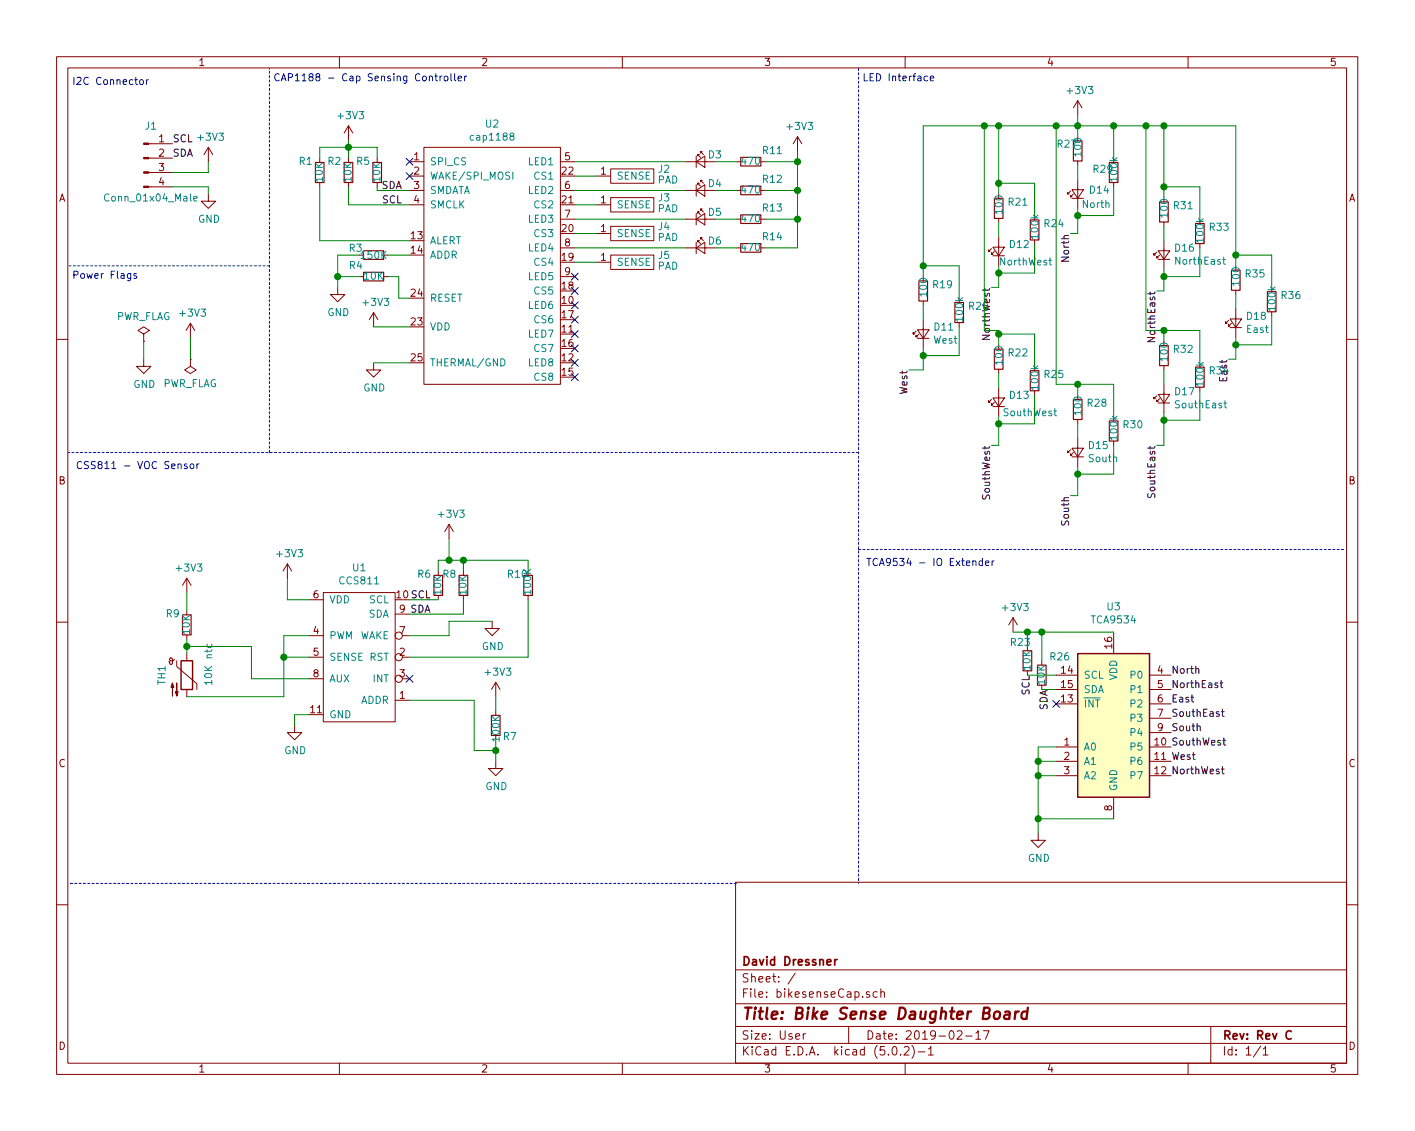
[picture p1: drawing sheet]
EESchema Schematic File Version 4
LIBS:bikesenseCap-cache
EELAYER 26 0
EELAYER END
$Descr User 9843 7874
encoding utf-8
Sheet 1 1
Title "Bike Sense Daughter Board"
Date "2019-02-17"
Rev "Rev C"
Comp "David Dressner"
Comment1 ""
Comment2 ""
Comment3 ""
Comment4 ""
$EndDescr
$Comp
L bikesenseCap-rescue:Conn_01x04_Male-Connector J1
U 1 1
P 1000 1100
F 0 "J1" H 1050 1325 50  0000 C CNN
F 1 "Conn_01x04_Male" H 1050 825 50  0000 C CNN
F 2 "SeeedOPL-Connector-2016:HW4-2.0" H 1000 1100 50  0001 C CNN
F 3 "https://www.arrow.com/en/products/110990037/seeed-technology-limited" H 1000 1100 50  0001 C CNN
F 4 "110990037" H 1000 1100 50  0001 C CNN "Arrow#"
	1    1000 1100
	1    0    0    -1  
$EndComp
Text Label 1200 1000 0    50   ~ 0
SCL
Text Label 1200 1100 0    50   ~ 0
SDA
Wire Wire Line
	1200 1200 1450 1200
Wire Wire Line
	1450 1200 1450 1125
Wire Wire Line
	1200 1300 1450 1300
Wire Wire Line
	1450 1300 1450 1350
$Comp
L bikesenseCap-rescue:GND-power #PWR0101
U 1 1
P 1450 1350
F 0 "#PWR0101" H 1450 1100 50  0001 C CNN
F 1 "GND" H 1455 1177 50  0000 C CNN
F 2 "" H 1450 1350 50  0001 C CNN
F 3 "" H 1450 1350 50  0001 C CNN
	1    1450 1350
	1    0    0    -1  
$EndComp
$Comp
L bikesenseCap-rescue:+3V3-power #PWR0102
U 1 1
P 1450 1125
F 0 "#PWR0102" H 1450 975 50  0001 C CNN
F 1 "+3V3" H 1465 1298 50  0000 C CNN
F 2 "" H 1450 1125 50  0001 C CNN
F 3 "" H 1450 1125 50  0001 C CNN
	1    1450 1125
	1    0    0    -1  
$EndComp
$Comp
L bikesenseCap-rescue:cap1188-cap1188 U2
U 1 1
P 3050 1275
F 0 "U2" H 3425 1690 50  0000 C CNN
F 1 "cap1188" H 3425 1599 50  0000 C CNN
F 2 "Housings_DFN_QFN:QFN-24_4x4mm_Pitch0.5mm_NoMask" H 3050 1275 50  0001 C CNN
F 3 "" H 3050 1275 50  0001 C CNN
	1    3050 1275
	1    0    0    -1  
$EndComp
NoConn ~ 2850 1125
NoConn ~ 2850 1225
$Comp
L bikesenseCap-rescue:+3V3-power #PWR0103
U 1 1
P 2600 2275
F 0 "#PWR0103" H 2600 2125 50  0001 C CNN
F 1 "+3V3" H 2615 2448 50  0000 C CNN
F 2 "" H 2600 2275 50  0001 C CNN
F 3 "" H 2600 2275 50  0001 C CNN
	1    2600 2275
	1    0    0    -1  
$EndComp
Wire Wire Line
	2600 2275 2850 2275
$Comp
L bikesenseCap-rescue:GND-power #PWR0104
U 1 1
P 2600 2525
F 0 "#PWR0104" H 2600 2275 50  0001 C CNN
F 1 "GND" H 2605 2352 50  0000 C CNN
F 2 "" H 2600 2525 50  0001 C CNN
F 3 "" H 2600 2525 50  0001 C CNN
	1    2600 2525
	1    0    0    -1  
$EndComp
Wire Wire Line
	2600 2525 2850 2525
$Comp
L bikesenseCap-rescue:+3V3-power #PWR0105
U 1 1
P 2425 975
F 0 "#PWR0105" H 2425 825 50  0001 C CNN
F 1 "+3V3" H 2440 1148 50  0000 C CNN
F 2 "" H 2425 975 50  0001 C CNN
F 3 "" H 2425 975 50  0001 C CNN
	1    2425 975 
	1    0    0    -1  
$EndComp
$Comp
L bikesenseCap-rescue:R_Small-Device R2
U 1 1
P 2425 1200
F 0 "R2" H 2575 1125 50  0000 R CNN
F 1 "10K" V 2425 1275 50  0000 R CNN
F 2 "Resistors_SMD:R_0603_HandSoldering" H 2425 1200 50  0001 C CNN
F 3 "~" H 2425 1200 50  0001 C CNN
	1    2425 1200
	-1   0    0    1   
$EndComp
$Comp
L bikesenseCap-rescue:R_Small-Device R5
U 1 1
P 2625 1200
F 0 "R5" H 2775 1125 50  0000 R CNN
F 1 "10K" V 2625 1275 50  0000 R CNN
F 2 "Resistors_SMD:R_0603_HandSoldering" H 2625 1200 50  0001 C CNN
F 3 "~" H 2625 1200 50  0001 C CNN
	1    2625 1200
	-1   0    0    1   
$EndComp
$Comp
L bikesenseCap-rescue:R_Small-Device R1
U 1 1
P 2225 1200
F 0 "R1" H 2375 1125 50  0000 R CNN
F 1 "10K" V 2225 1275 50  0000 R CNN
F 2 "Resistors_SMD:R_0603_HandSoldering" H 2225 1200 50  0001 C CNN
F 3 "~" H 2225 1200 50  0001 C CNN
	1    2225 1200
	-1   0    0    1   
$EndComp
Wire Wire Line
	2425 975  2425 1025
Wire Wire Line
	2225 1100 2225 1025
Wire Wire Line
	2225 1025 2425 1025
Connection ~ 2425 1025
Wire Wire Line
	2425 1025 2425 1100
Wire Wire Line
	2425 1025 2625 1025
Wire Wire Line
	2625 1025 2625 1100
Wire Wire Line
	2625 1300 2625 1325
Wire Wire Line
	2625 1325 2850 1325
Wire Wire Line
	2425 1300 2425 1425
Wire Wire Line
	2425 1425 2850 1425
Wire Wire Line
	2225 1300 2225 1675
Wire Wire Line
	2225 1675 2850 1675
$Comp
L bikesenseCap-rescue:R_Small-Device R3
U 1 1
P 2600 1775
F 0 "R3" V 2550 1650 50  0000 C CNN
F 1 "150K" V 2600 1775 50  0000 C CNN
F 2 "Resistors_SMD:R_0603_HandSoldering" H 2600 1775 50  0001 C CNN
F 3 "~" H 2600 1775 50  0001 C CNN
	1    2600 1775
	0    1    1    0   
$EndComp
Wire Wire Line
	2850 1775 2700 1775
Wire Wire Line
	2500 1775 2350 1775
$Comp
L bikesenseCap-rescue:GND-power #PWR0106
U 1 1
P 2350 2000
F 0 "#PWR0106" H 2350 1750 50  0001 C CNN
F 1 "GND" H 2355 1827 50  0000 C CNN
F 2 "" H 2350 2000 50  0001 C CNN
F 3 "" H 2350 2000 50  0001 C CNN
	1    2350 2000
	1    0    0    -1  
$EndComp
Wire Wire Line
	2350 1775 2350 1925
$Comp
L bikesenseCap-rescue:R_Small-Device R4
U 1 1
P 2600 1925
F 0 "R4" V 2675 2100 50  0000 R CNN
F 1 "10K" V 2600 2000 50  0000 R CNN
F 2 "Resistors_SMD:R_0603_HandSoldering" H 2600 1925 50  0001 C CNN
F 3 "~" H 2600 1925 50  0001 C CNN
	1    2600 1925
	0    -1   -1   0   
$EndComp
Wire Wire Line
	2500 1925 2350 1925
Connection ~ 2350 1925
Wire Wire Line
	2350 1925 2350 2000
Wire Wire Line
	2700 1925 2775 1925
Wire Wire Line
	2775 1925 2775 2075
Wire Wire Line
	2775 2075 2850 2075
Text Label 2800 1325 2    50   ~ 0
SDA
Text Label 2800 1425 2    50   ~ 0
SCL
$Comp
L bikesenseCap-rescue:PAD-cap1188 J2
U 1 1
P 4150 1625
F 0 "J2" H 4575 2075 50  0000 L CNN
F 1 "PAD" H 4575 2000 50  0000 L CNN
F 2 "capSensingStuff:SensePad" H 4150 1625 50  0001 C CNN
F 3 "" H 4150 1625 50  0001 C CNN
	1    4150 1625
	1    0    0    -1  
$EndComp
$Comp
L bikesenseCap-rescue:PAD-cap1188 J3
U 1 1
P 4150 1825
F 0 "J3" H 4575 2275 50  0000 L CNN
F 1 "PAD" H 4575 2200 50  0000 L CNN
F 2 "capSensingStuff:SensePad" H 4150 1825 50  0001 C CNN
F 3 "" H 4150 1825 50  0001 C CNN
	1    4150 1825
	1    0    0    -1  
$EndComp
$Comp
L bikesenseCap-rescue:PAD-cap1188 J4
U 1 1
P 4150 2025
F 0 "J4" H 4575 2475 50  0000 L CNN
F 1 "PAD" H 4575 2400 50  0000 L CNN
F 2 "capSensingStuff:SensePad" H 4150 2025 50  0001 C CNN
F 3 "" H 4150 2025 50  0001 C CNN
	1    4150 2025
	1    0    0    -1  
$EndComp
$Comp
L bikesenseCap-rescue:PAD-cap1188 J5
U 1 1
P 4150 2225
F 0 "J5" H 4575 2675 50  0000 L CNN
F 1 "PAD" H 4575 2600 50  0000 L CNN
F 2 "capSensingStuff:SensePad" H 4150 2225 50  0001 C CNN
F 3 "" H 4150 2225 50  0001 C CNN
	1    4150 2225
	1    0    0    -1  
$EndComp
Wire Wire Line
	4000 1825 4150 1825
Wire Wire Line
	4000 1625 4150 1625
Wire Wire Line
	4000 1225 4150 1225
Wire Wire Line
	4000 1425 4150 1425
$Comp
L bikesenseCap-rescue:LED_Small-Device D6
U 1 1
P 4875 1725
F 0 "D6" H 4975 1775 50  0000 C CNN
F 1 "LED_Small" H 4875 1611 50  0001 C CNN
F 2 "LEDs:LED_0603_HandSoldering" V 4875 1725 50  0001 C CNN
F 3 "~" V 4875 1725 50  0001 C CNN
	1    4875 1725
	1    0    0    -1  
$EndComp
$Comp
L bikesenseCap-rescue:LED_Small-Device D5
U 1 1
P 4875 1525
F 0 "D5" H 4975 1575 50  0000 C CNN
F 1 "LED_Small" H 4875 1411 50  0001 C CNN
F 2 "LEDs:LED_0603_HandSoldering" V 4875 1525 50  0001 C CNN
F 3 "~" V 4875 1525 50  0001 C CNN
	1    4875 1525
	1    0    0    -1  
$EndComp
$Comp
L bikesenseCap-rescue:LED_Small-Device D4
U 1 1
P 4875 1325
F 0 "D4" H 4975 1375 50  0000 C CNN
F 1 "LED_Small" H 4875 1211 50  0001 C CNN
F 2 "LEDs:LED_0603_HandSoldering" V 4875 1325 50  0001 C CNN
F 3 "~" V 4875 1325 50  0001 C CNN
	1    4875 1325
	1    0    0    -1  
$EndComp
$Comp
L bikesenseCap-rescue:LED_Small-Device D3
U 1 1
P 4875 1125
F 0 "D3" H 4975 1175 50  0000 C CNN
F 1 "LED_Small" H 4875 1011 50  0001 C CNN
F 2 "LEDs:LED_0603_HandSoldering" V 4875 1125 50  0001 C CNN
F 3 "~" V 4875 1125 50  0001 C CNN
	1    4875 1125
	1    0    0    -1  
$EndComp
Wire Wire Line
	4775 1125 4000 1125
Wire Wire Line
	4775 1325 4000 1325
Wire Wire Line
	4775 1525 4000 1525
Wire Wire Line
	4000 1725 4775 1725
$Comp
L bikesenseCap-rescue:R_Small-Device R11
U 1 1
P 5225 1125
F 0 "R11" V 5300 1050 50  0000 R CNN
F 1 "470" V 5225 1200 50  0000 R CNN
F 2 "Resistors_SMD:R_0603_HandSoldering" H 5225 1125 50  0001 C CNN
F 3 "~" H 5225 1125 50  0001 C CNN
	1    5225 1125
	0    -1   -1   0   
$EndComp
$Comp
L bikesenseCap-rescue:R_Small-Device R12
U 1 1
P 5225 1325
F 0 "R12" V 5300 1250 50  0000 R CNN
F 1 "470" V 5225 1400 50  0000 R CNN
F 2 "Resistors_SMD:R_0603_HandSoldering" H 5225 1325 50  0001 C CNN
F 3 "~" H 5225 1325 50  0001 C CNN
	1    5225 1325
	0    -1   -1   0   
$EndComp
$Comp
L bikesenseCap-rescue:R_Small-Device R13
U 1 1
P 5225 1525
F 0 "R13" V 5300 1450 50  0000 R CNN
F 1 "470" V 5225 1600 50  0000 R CNN
F 2 "Resistors_SMD:R_0603_HandSoldering" H 5225 1525 50  0001 C CNN
F 3 "~" H 5225 1525 50  0001 C CNN
	1    5225 1525
	0    -1   -1   0   
$EndComp
$Comp
L bikesenseCap-rescue:R_Small-Device R14
U 1 1
P 5225 1725
F 0 "R14" V 5300 1650 50  0000 R CNN
F 1 "470" V 5225 1800 50  0000 R CNN
F 2 "Resistors_SMD:R_0603_HandSoldering" H 5225 1725 50  0001 C CNN
F 3 "~" H 5225 1725 50  0001 C CNN
	1    5225 1725
	0    -1   -1   0   
$EndComp
Wire Wire Line
	5125 1125 4975 1125
Wire Wire Line
	4975 1325 5125 1325
Wire Wire Line
	5125 1525 4975 1525
Wire Wire Line
	4975 1725 5125 1725
$Comp
L bikesenseCap-rescue:+3V3-power #PWR0107
U 1 1
P 5550 1050
F 0 "#PWR0107" H 5550 900 50  0001 C CNN
F 1 "+3V3" H 5565 1223 50  0000 C CNN
F 2 "" H 5550 1050 50  0001 C CNN
F 3 "" H 5550 1050 50  0001 C CNN
	1    5550 1050
	1    0    0    -1  
$EndComp
Wire Wire Line
	5550 1050 5550 1125
Wire Wire Line
	5550 1125 5325 1125
Wire Wire Line
	5325 1325 5550 1325
Wire Wire Line
	5550 1325 5550 1125
Connection ~ 5550 1125
Wire Wire Line
	5325 1525 5550 1525
Wire Wire Line
	5550 1525 5550 1325
Connection ~ 5550 1325
Wire Wire Line
	5325 1725 5550 1725
Wire Wire Line
	5550 1725 5550 1525
Connection ~ 5550 1525
$Comp
L bikesenseCap-rescue:CCS811-ccs811 U1
U 1 1
P 2250 4075
F 0 "U1" H 2500 4200 50  0000 C CNN
F 1 "CCS811" H 2500 4109 50  0000 C CNN
F 2 "digikey-footprints:VOC_Sensor_LGA-10-1EP-2.7x4mm_CCS811B" H 2250 4075 50  0001 C CNN
F 3 "" H 2250 4075 50  0001 C CNN
	1    2250 4075
	1    0    0    -1  
$EndComp
Wire Wire Line
	2150 4175 2000 4175
Wire Wire Line
	2000 4175 2000 4025
$Comp
L bikesenseCap-rescue:+3V3-power #PWR0108
U 1 1
P 2000 4025
F 0 "#PWR0108" H 2000 3875 50  0001 C CNN
F 1 "+3V3" H 2015 4198 50  0000 C CNN
F 2 "" H 2000 4025 50  0001 C CNN
F 3 "" H 2000 4025 50  0001 C CNN
	1    2000 4025
	1    0    0    -1  
$EndComp
$Comp
L bikesenseCap-rescue:Thermistor_NTC-Device TH1
U 1 1
P 1300 4700
F 0 "TH1" V 1125 4700 50  0000 C CNN
F 1 "10K ntc" V 1450 4775 50  0000 C CNN
F 2 "Resistors_SMD:R_0603_HandSoldering" H 1300 4750 50  0001 C CNN
F 3 "~" H 1300 4750 50  0001 C CNN
	1    1300 4700
	1    0    0    -1  
$EndComp
$Comp
L bikesenseCap-rescue:+3V3-power #PWR0109
U 1 1
P 1300 4125
F 0 "#PWR0109" H 1300 3975 50  0001 C CNN
F 1 "+3V3" H 1315 4298 50  0000 C CNN
F 2 "" H 1300 4125 50  0001 C CNN
F 3 "" H 1300 4125 50  0001 C CNN
	1    1300 4125
	1    0    0    -1  
$EndComp
$Comp
L bikesenseCap-rescue:GND-power #PWR0110
U 1 1
P 2050 5050
F 0 "#PWR0110" H 2050 4800 50  0001 C CNN
F 1 "GND" H 2055 4877 50  0000 C CNN
F 2 "" H 2050 5050 50  0001 C CNN
F 3 "" H 2050 5050 50  0001 C CNN
	1    2050 5050
	1    0    0    -1  
$EndComp
Wire Wire Line
	2150 4975 2050 4975
Wire Wire Line
	2050 4975 2050 5050
$Comp
L bikesenseCap-rescue:R_Small-Device R6
U 1 1
P 3050 4075
F 0 "R6" H 3200 4000 50  0000 R CNN
F 1 "10K" V 3050 4150 50  0000 R CNN
F 2 "Resistors_SMD:R_0603_HandSoldering" H 3050 4075 50  0001 C CNN
F 3 "~" H 3050 4075 50  0001 C CNN
	1    3050 4075
	-1   0    0    1   
$EndComp
$Comp
L bikesenseCap-rescue:R_Small-Device R8
U 1 1
P 3225 4075
F 0 "R8" H 3375 4000 50  0000 R CNN
F 1 "10K" V 3225 4150 50  0000 R CNN
F 2 "Resistors_SMD:R_0603_HandSoldering" H 3225 4075 50  0001 C CNN
F 3 "~" H 3225 4075 50  0001 C CNN
	1    3225 4075
	-1   0    0    1   
$EndComp
Wire Wire Line
	2850 4175 3050 4175
Wire Wire Line
	2850 4275 3225 4275
Wire Wire Line
	3225 4275 3225 4175
Wire Wire Line
	3050 3975 3050 3900
Wire Wire Line
	3225 3975 3225 3900
Wire Wire Line
	3050 3900 3125 3900
Wire Wire Line
	3125 3900 3125 3750
Connection ~ 3125 3900
Wire Wire Line
	3125 3900 3225 3900
$Comp
L bikesenseCap-rescue:+3V3-power #PWR0111
U 1 1
P 3125 3750
F 0 "#PWR0111" H 3125 3600 50  0001 C CNN
F 1 "+3V3" H 3140 3923 50  0000 C CNN
F 2 "" H 3125 3750 50  0001 C CNN
F 3 "" H 3125 3750 50  0001 C CNN
	1    3125 3750
	1    0    0    -1  
$EndComp
$Comp
L bikesenseCap-rescue:R_Small-Device R7
U 1 1
P 3450 5050
F 0 "R7" H 3600 4975 50  0000 R CNN
F 1 "100K" V 3450 5125 50  0000 R CNN
F 2 "Resistors_SMD:R_0603_HandSoldering" H 3450 5050 50  0001 C CNN
F 3 "~" H 3450 5050 50  0001 C CNN
	1    3450 5050
	1    0    0    -1  
$EndComp
$Comp
L bikesenseCap-rescue:GND-power #PWR0112
U 1 1
P 3450 5300
F 0 "#PWR0112" H 3450 5050 50  0001 C CNN
F 1 "GND" H 3455 5127 50  0000 C CNN
F 2 "" H 3450 5300 50  0001 C CNN
F 3 "" H 3450 5300 50  0001 C CNN
	1    3450 5300
	1    0    0    -1  
$EndComp
NoConn ~ 2850 4725
Text Label 3000 4275 2    50   ~ 0
SDA
Text Label 3000 4175 2    50   ~ 0
SCL
$Comp
L bikesenseCap-rescue:TCA9534-Interface_Expansion U3
U 1 1
P 7750 5000
F 0 "U3" H 7750 5778 50  0000 C CNN
F 1 "TCA9534" H 7750 5687 50  0000 C CNN
F 2 "digikey-footprints:SOIC-16_W7.5mm" H 8700 4450 50  0001 C CNN
F 3 "http://www.ti.com/lit/ds/symlink/tca9534.pdf" H 7850 4900 50  0001 C CNN
	1    7750 5000
	1    0    0    -1  
$EndComp
Wire Wire Line
	7350 5200 7225 5200
Wire Wire Line
	7225 5200 7225 5300
Wire Wire Line
	7750 5700 7225 5700
Connection ~ 7225 5700
Wire Wire Line
	7225 5700 7225 5800
Wire Wire Line
	7350 5400 7225 5400
Connection ~ 7225 5400
Wire Wire Line
	7225 5400 7225 5700
Wire Wire Line
	7350 5300 7225 5300
Connection ~ 7225 5300
Wire Wire Line
	7225 5300 7225 5400
$Comp
L bikesenseCap-rescue:GND-power #PWR0114
U 1 1
P 7225 5800
F 0 "#PWR0114" H 7225 5550 50  0001 C CNN
F 1 "GND" H 7230 5627 50  0000 C CNN
F 2 "" H 7225 5800 50  0001 C CNN
F 3 "" H 7225 5800 50  0001 C CNN
	1    7225 5800
	1    0    0    -1  
$EndComp
NoConn ~ 7350 4900
Wire Wire Line
	7750 4400 7250 4400
$Comp
L bikesenseCap-rescue:R_Small-Device R23
U 1 1
P 7150 4600
F 0 "R23" H 7275 4475 50  0000 R CNN
F 1 "10K" V 7150 4675 50  0000 R CNN
F 2 "Resistors_SMD:R_0603_HandSoldering" H 7150 4600 50  0001 C CNN
F 3 "~" H 7150 4600 50  0001 C CNN
	1    7150 4600
	-1   0    0    1   
$EndComp
$Comp
L bikesenseCap-rescue:R_Small-Device R26
U 1 1
P 7250 4700
F 0 "R26" H 7200 4575 50  0000 R CNN
F 1 "10K" V 7250 4775 50  0000 R CNN
F 2 "Resistors_SMD:R_0603_HandSoldering" H 7250 4700 50  0001 C CNN
F 3 "~" H 7250 4700 50  0001 C CNN
	1    7250 4700
	-1   0    0    1   
$EndComp
$Comp
L bikesenseCap-rescue:+3V3-power #PWR0115
U 1 1
P 7050 4400
F 0 "#PWR0115" H 7050 4250 50  0001 C CNN
F 1 "+3V3" H 7065 4573 50  0000 C CNN
F 2 "" H 7050 4400 50  0001 C CNN
F 3 "" H 7050 4400 50  0001 C CNN
	1    7050 4400
	1    0    0    -1  
$EndComp
Wire Wire Line
	7150 4500 7150 4400
Connection ~ 7150 4400
Wire Wire Line
	7150 4400 7050 4400
Wire Wire Line
	7250 4600 7250 4400
Connection ~ 7250 4400
Wire Wire Line
	7250 4400 7150 4400
Wire Wire Line
	7150 4700 7350 4700
Wire Wire Line
	7250 4800 7350 4800
Text Label 7300 4800 3    50   ~ 0
SDA
Text Label 7175 4700 3    50   ~ 0
SCL
$Comp
L bikesenseCap-rescue:LED_Small-Device D18
U 1 1
P 8600 2250
F 0 "D18" V 8646 2182 50  0000 R CNN
F 1 "East" V 8555 2182 50  0000 R CNN
F 2 "revLed:LED_1206_3216Metric_ReverseMount_Hole1.8x2.4mm" V 8600 2250 50  0001 C CNN
F 3 "~" V 8600 2250 50  0001 C CNN
	1    8600 2250
	0    -1   -1   0   
$EndComp
$Comp
L bikesenseCap-rescue:R_Small-Device R35
U 1 1
P 8600 1950
F 0 "R35" H 8659 1996 50  0000 L CNN
F 1 "100" V 8600 1900 50  0000 L CNN
F 2 "Resistors_SMD:R_0603_HandSoldering" H 8600 1950 50  0001 C CNN
F 3 "~" H 8600 1950 50  0001 C CNN
	1    8600 1950
	1    0    0    -1  
$EndComp
Wire Wire Line
	8600 2050 8600 2150
$Comp
L bikesenseCap-rescue:R_Small-Device R36
U 1 1
P 8850 2100
F 0 "R36" H 8909 2146 50  0000 L CNN
F 1 "100k" V 8850 2025 50  0000 L CNN
F 2 "Resistors_SMD:R_0603_HandSoldering" H 8850 2100 50  0001 C CNN
F 3 "~" H 8850 2100 50  0001 C CNN
	1    8850 2100
	1    0    0    -1  
$EndComp
Wire Wire Line
	8850 2200 8850 2400
Wire Wire Line
	8850 2400 8600 2400
Wire Wire Line
	8600 2350 8600 2400
Wire Wire Line
	8850 2000 8850 1775
Wire Wire Line
	8600 1850 8600 1775
Wire Wire Line
	8600 1775 8850 1775
$Comp
L bikesenseCap-rescue:LED_Small-Device D14
U 1 1
P 7500 1350
F 0 "D14" V 7525 1275 50  0000 R CNN
F 1 "North" V 7425 1325 50  0000 R CNN
F 2 "revLed:LED_1206_3216Metric_ReverseMount_Hole1.8x2.4mm" V 7500 1350 50  0001 C CNN
F 3 "~" V 7500 1350 50  0001 C CNN
	1    7500 1350
	0    -1   -1   0   
$EndComp
$Comp
L bikesenseCap-rescue:R_Small-Device R27
U 1 1
P 7500 1050
F 0 "R27" H 7350 1100 50  0000 L CNN
F 1 "100" V 7500 1000 50  0000 L CNN
F 2 "Resistors_SMD:R_0603_HandSoldering" H 7500 1050 50  0001 C CNN
F 3 "~" H 7500 1050 50  0001 C CNN
	1    7500 1050
	1    0    0    -1  
$EndComp
Wire Wire Line
	7500 1150 7500 1250
$Comp
L bikesenseCap-rescue:R_Small-Device R29
U 1 1
P 7750 1200
F 0 "R29" H 7600 1225 50  0000 L CNN
F 1 "100k" V 7750 1125 50  0000 L CNN
F 2 "Resistors_SMD:R_0603_HandSoldering" H 7750 1200 50  0001 C CNN
F 3 "~" H 7750 1200 50  0001 C CNN
	1    7750 1200
	1    0    0    -1  
$EndComp
Wire Wire Line
	7750 1300 7750 1500
Wire Wire Line
	7750 1500 7500 1500
Wire Wire Line
	7500 1450 7500 1500
Wire Wire Line
	7750 1100 7750 875 
Wire Wire Line
	7500 950  7500 875 
Wire Wire Line
	7500 875  7750 875 
$Comp
L bikesenseCap-rescue:LED_Small-Device D16
U 1 1
P 8100 1775
F 0 "D16" V 8146 1707 50  0000 R CNN
F 1 "NorthEast" V 8055 1707 50  0000 R CNN
F 2 "revLed:LED_1206_3216Metric_ReverseMount_Hole1.8x2.4mm" V 8100 1775 50  0001 C CNN
F 3 "~" V 8100 1775 50  0001 C CNN
	1    8100 1775
	0    -1   -1   0   
$EndComp
$Comp
L bikesenseCap-rescue:R_Small-Device R31
U 1 1
P 8100 1475
F 0 "R31" H 8159 1521 50  0000 L CNN
F 1 "100" V 8100 1425 50  0000 L CNN
F 2 "Resistors_SMD:R_0603_HandSoldering" H 8100 1475 50  0001 C CNN
F 3 "~" H 8100 1475 50  0001 C CNN
	1    8100 1475
	1    0    0    -1  
$EndComp
Wire Wire Line
	8100 1575 8100 1675
$Comp
L bikesenseCap-rescue:R_Small-Device R33
U 1 1
P 8350 1625
F 0 "R33" H 8409 1671 50  0000 L CNN
F 1 "100k" V 8350 1550 50  0000 L CNN
F 2 "Resistors_SMD:R_0603_HandSoldering" H 8350 1625 50  0001 C CNN
F 3 "~" H 8350 1625 50  0001 C CNN
	1    8350 1625
	1    0    0    -1  
$EndComp
Wire Wire Line
	8350 1725 8350 1925
Wire Wire Line
	8350 1925 8100 1925
Wire Wire Line
	8100 1875 8100 1925
Wire Wire Line
	8350 1525 8350 1300
Wire Wire Line
	8100 1375 8100 1300
Wire Wire Line
	8100 1300 8350 1300
$Comp
L bikesenseCap-rescue:LED_Small-Device D17
U 1 1
P 8100 2775
F 0 "D17" V 8146 2707 50  0000 R CNN
F 1 "SouthEast" V 8055 2707 50  0000 R CNN
F 2 "revLed:LED_1206_3216Metric_ReverseMount_Hole1.8x2.4mm" V 8100 2775 50  0001 C CNN
F 3 "~" V 8100 2775 50  0001 C CNN
	1    8100 2775
	0    -1   -1   0   
$EndComp
$Comp
L bikesenseCap-rescue:R_Small-Device R32
U 1 1
P 8100 2475
F 0 "R32" H 8159 2521 50  0000 L CNN
F 1 "100" V 8100 2425 50  0000 L CNN
F 2 "Resistors_SMD:R_0603_HandSoldering" H 8100 2475 50  0001 C CNN
F 3 "~" H 8100 2475 50  0001 C CNN
	1    8100 2475
	1    0    0    -1  
$EndComp
Wire Wire Line
	8100 2575 8100 2675
$Comp
L bikesenseCap-rescue:R_Small-Device R34
U 1 1
P 8350 2625
F 0 "R34" H 8409 2671 50  0000 L CNN
F 1 "100k" V 8350 2550 50  0000 L CNN
F 2 "Resistors_SMD:R_0603_HandSoldering" H 8350 2625 50  0001 C CNN
F 3 "~" H 8350 2625 50  0001 C CNN
	1    8350 2625
	1    0    0    -1  
$EndComp
Wire Wire Line
	8350 2725 8350 2925
Wire Wire Line
	8350 2925 8100 2925
Wire Wire Line
	8100 2875 8100 2925
Wire Wire Line
	8350 2525 8350 2300
Wire Wire Line
	8100 2375 8100 2300
Wire Wire Line
	8100 2300 8350 2300
$Comp
L bikesenseCap-rescue:LED_Small-Device D15
U 1 1
P 7500 3150
F 0 "D15" V 7546 3082 50  0000 R CNN
F 1 "South" V 7455 3082 50  0000 R CNN
F 2 "revLed:LED_1206_3216Metric_ReverseMount_Hole1.8x2.4mm" V 7500 3150 50  0001 C CNN
F 3 "~" V 7500 3150 50  0001 C CNN
	1    7500 3150
	0    -1   -1   0   
$EndComp
$Comp
L bikesenseCap-rescue:R_Small-Device R28
U 1 1
P 7500 2850
F 0 "R28" H 7559 2896 50  0000 L CNN
F 1 "100" V 7500 2800 50  0000 L CNN
F 2 "Resistors_SMD:R_0603_HandSoldering" H 7500 2850 50  0001 C CNN
F 3 "~" H 7500 2850 50  0001 C CNN
	1    7500 2850
	1    0    0    -1  
$EndComp
Wire Wire Line
	7500 2950 7500 3050
$Comp
L bikesenseCap-rescue:R_Small-Device R30
U 1 1
P 7750 3000
F 0 "R30" H 7809 3046 50  0000 L CNN
F 1 "100k" V 7750 2925 50  0000 L CNN
F 2 "Resistors_SMD:R_0603_HandSoldering" H 7750 3000 50  0001 C CNN
F 3 "~" H 7750 3000 50  0001 C CNN
	1    7750 3000
	1    0    0    -1  
$EndComp
Wire Wire Line
	7750 3100 7750 3300
Wire Wire Line
	7750 3300 7500 3300
Wire Wire Line
	7500 3250 7500 3300
Wire Wire Line
	7750 2900 7750 2675
Wire Wire Line
	7500 2750 7500 2675
Wire Wire Line
	7500 2675 7750 2675
$Comp
L bikesenseCap-rescue:LED_Small-Device D13
U 1 1
P 6950 2800
F 0 "D13" V 6996 2732 50  0000 R CNN
F 1 "SouthWest" V 6875 2775 50  0000 R CNN
F 2 "revLed:LED_1206_3216Metric_ReverseMount_Hole1.8x2.4mm" V 6950 2800 50  0001 C CNN
F 3 "~" V 6950 2800 50  0001 C CNN
	1    6950 2800
	0    -1   -1   0   
$EndComp
$Comp
L bikesenseCap-rescue:R_Small-Device R22
U 1 1
P 6950 2500
F 0 "R22" H 7009 2546 50  0000 L CNN
F 1 "100" V 6950 2450 50  0000 L CNN
F 2 "Resistors_SMD:R_0603_HandSoldering" H 6950 2500 50  0001 C CNN
F 3 "~" H 6950 2500 50  0001 C CNN
	1    6950 2500
	1    0    0    -1  
$EndComp
Wire Wire Line
	6950 2600 6950 2700
$Comp
L bikesenseCap-rescue:R_Small-Device R25
U 1 1
P 7200 2650
F 0 "R25" H 7259 2696 50  0000 L CNN
F 1 "100k" V 7200 2575 50  0000 L CNN
F 2 "Resistors_SMD:R_0603_HandSoldering" H 7200 2650 50  0001 C CNN
F 3 "~" H 7200 2650 50  0001 C CNN
	1    7200 2650
	1    0    0    -1  
$EndComp
Wire Wire Line
	7200 2750 7200 2950
Wire Wire Line
	7200 2950 6950 2950
Wire Wire Line
	6950 2900 6950 2950
Wire Wire Line
	7200 2550 7200 2325
Wire Wire Line
	6950 2400 6950 2325
Wire Wire Line
	6950 2325 7200 2325
$Comp
L bikesenseCap-rescue:LED_Small-Device D11
U 1 1
P 6425 2325
F 0 "D11" V 6471 2257 50  0000 R CNN
F 1 "West" V 6380 2257 50  0000 R CNN
F 2 "revLed:LED_1206_3216Metric_ReverseMount_Hole1.8x2.4mm" V 6425 2325 50  0001 C CNN
F 3 "~" V 6425 2325 50  0001 C CNN
	1    6425 2325
	0    -1   -1   0   
$EndComp
$Comp
L bikesenseCap-rescue:R_Small-Device R19
U 1 1
P 6425 2025
F 0 "R19" H 6484 2071 50  0000 L CNN
F 1 "100" V 6425 1975 50  0000 L CNN
F 2 "Resistors_SMD:R_0603_HandSoldering" H 6425 2025 50  0001 C CNN
F 3 "~" H 6425 2025 50  0001 C CNN
	1    6425 2025
	1    0    0    -1  
$EndComp
Wire Wire Line
	6425 2125 6425 2225
$Comp
L bikesenseCap-rescue:R_Small-Device R20
U 1 1
P 6675 2175
F 0 "R20" H 6734 2221 50  0000 L CNN
F 1 "100k" V 6675 2100 50  0000 L CNN
F 2 "Resistors_SMD:R_0603_HandSoldering" H 6675 2175 50  0001 C CNN
F 3 "~" H 6675 2175 50  0001 C CNN
	1    6675 2175
	1    0    0    -1  
$EndComp
Wire Wire Line
	6675 2275 6675 2475
Wire Wire Line
	6675 2475 6425 2475
Wire Wire Line
	6425 2425 6425 2475
Wire Wire Line
	6675 2075 6675 1850
Wire Wire Line
	6425 1925 6425 1850
Wire Wire Line
	6425 1850 6675 1850
$Comp
L bikesenseCap-rescue:LED_Small-Device D12
U 1 1
P 6950 1750
F 0 "D12" V 6996 1682 50  0000 R CNN
F 1 "NorthWest" V 6875 1750 50  0000 R CNN
F 2 "revLed:LED_1206_3216Metric_ReverseMount_Hole1.8x2.4mm" V 6950 1750 50  0001 C CNN
F 3 "~" V 6950 1750 50  0001 C CNN
	1    6950 1750
	0    -1   -1   0   
$EndComp
$Comp
L bikesenseCap-rescue:R_Small-Device R21
U 1 1
P 6950 1450
F 0 "R21" H 7009 1496 50  0000 L CNN
F 1 "100" V 6950 1400 50  0000 L CNN
F 2 "Resistors_SMD:R_0603_HandSoldering" H 6950 1450 50  0001 C CNN
F 3 "~" H 6950 1450 50  0001 C CNN
	1    6950 1450
	1    0    0    -1  
$EndComp
Wire Wire Line
	6950 1550 6950 1650
$Comp
L bikesenseCap-rescue:R_Small-Device R24
U 1 1
P 7200 1600
F 0 "R24" H 7259 1646 50  0000 L CNN
F 1 "100k" V 7200 1525 50  0000 L CNN
F 2 "Resistors_SMD:R_0603_HandSoldering" H 7200 1600 50  0001 C CNN
F 3 "~" H 7200 1600 50  0001 C CNN
	1    7200 1600
	1    0    0    -1  
$EndComp
Wire Wire Line
	7200 1700 7200 1900
Wire Wire Line
	7200 1900 6950 1900
Wire Wire Line
	6950 1850 6950 1900
Wire Wire Line
	7200 1500 7200 1275
Wire Wire Line
	6950 1350 6950 1275
Wire Wire Line
	6950 1275 7200 1275
$Comp
L bikesenseCap-rescue:+3V3-power #PWR0116
U 1 1
P 7500 800
F 0 "#PWR0116" H 7500 650 50  0001 C CNN
F 1 "+3V3" H 7515 973 50  0000 C CNN
F 2 "" H 7500 800 50  0001 C CNN
F 3 "" H 7500 800 50  0001 C CNN
	1    7500 800 
	1    0    0    -1  
$EndComp
Wire Wire Line
	7500 800  7500 875 
Connection ~ 7500 875 
Wire Wire Line
	6425 1850 6425 875 
Wire Wire Line
	6425 875  6850 875 
Connection ~ 6425 1850
Wire Wire Line
	6950 1275 6950 875 
Connection ~ 6950 1275
Connection ~ 6950 875 
Wire Wire Line
	6950 875  7350 875 
Wire Wire Line
	8100 1300 8100 875 
Wire Wire Line
	8100 875  7975 875 
Connection ~ 8100 1300
Connection ~ 7750 875 
Wire Wire Line
	8600 875  8100 875 
Connection ~ 8100 875 
Wire Wire Line
	8600 875  8600 1775
Connection ~ 8600 1775
Wire Wire Line
	6950 2325 6950 2300
Wire Wire Line
	6950 2300 6850 2300
Wire Wire Line
	6850 2300 6850 875 
Connection ~ 6950 2325
Connection ~ 6850 875 
Wire Wire Line
	6850 875  6950 875 
Wire Wire Line
	7500 2675 7350 2675
Wire Wire Line
	7350 2675 7350 875 
Connection ~ 7500 2675
Connection ~ 7350 875 
Wire Wire Line
	7350 875  7500 875 
Wire Wire Line
	8100 2300 7975 2300
Wire Wire Line
	7975 2300 7975 875 
Connection ~ 8100 2300
Connection ~ 7975 875 
Wire Wire Line
	7975 875  7750 875 
Wire Wire Line
	6425 2475 6425 2575
Wire Wire Line
	6425 2575 6325 2575
Connection ~ 6425 2475
Wire Wire Line
	6950 1900 6950 2000
Wire Wire Line
	6950 2000 6900 2000
Connection ~ 6950 1900
Wire Wire Line
	7500 1500 7500 1625
Wire Wire Line
	7500 1625 7450 1625
Connection ~ 7500 1500
Wire Wire Line
	8100 1925 8100 2025
Wire Wire Line
	8100 2025 8050 2025
Connection ~ 8100 1925
Wire Wire Line
	8600 2400 8600 2500
Wire Wire Line
	8600 2500 8550 2500
Connection ~ 8600 2400
Wire Wire Line
	8100 2925 8100 3100
Wire Wire Line
	8100 3100 8050 3100
Connection ~ 8100 2925
Wire Wire Line
	7500 3300 7500 3450
Wire Wire Line
	7500 3450 7450 3450
Connection ~ 7500 3300
Wire Wire Line
	6950 2950 6950 3100
Wire Wire Line
	6950 3100 6900 3100
Connection ~ 6950 2950
Text Label 8150 4700 0    50   ~ 0
North
Text Label 7450 1625 3    50   ~ 0
North
Text Label 8150 4800 0    50   ~ 0
NorthEast
Text Label 8150 4900 0    50   ~ 0
East
Text Label 8150 5000 0    50   ~ 0
SouthEast
Text Label 8150 5100 0    50   ~ 0
South
Text Label 8150 5200 0    50   ~ 0
SouthWest
Text Label 8150 5300 0    50   ~ 0
West
Text Label 8150 5400 0    50   ~ 0
NorthWest
Text Label 8050 2025 3    50   ~ 0
NorthEast
Text Label 8550 2500 3    50   ~ 0
East
Text Label 8050 3100 3    50   ~ 0
SouthEast
Text Label 7450 3450 3    50   ~ 0
South
Text Label 6900 3100 3    50   ~ 0
SouthWest
Text Label 6325 2575 3    50   ~ 0
West
Text Label 6900 2000 3    50   ~ 0
NorthWest
$Comp
L bikesenseCap-rescue:PWR_FLAG-power #FLG0101
U 1 1
P 1000 2375
F 0 "#FLG0101" H 1000 2450 50  0001 C CNN
F 1 "PWR_FLAG" H 1000 2549 50  0000 C CNN
F 2 "" H 1000 2375 50  0001 C CNN
F 3 "~" H 1000 2375 50  0001 C CNN
	1    1000 2375
	1    0    0    -1  
$EndComp
$Comp
L bikesenseCap-rescue:PWR_FLAG-power #FLG0102
U 1 1
P 1325 2500
F 0 "#FLG0102" H 1325 2575 50  0001 C CNN
F 1 "PWR_FLAG" H 1325 2673 50  0000 C CNN
F 2 "" H 1325 2500 50  0001 C CNN
F 3 "~" H 1325 2500 50  0001 C CNN
	1    1325 2500
	-1   0    0    1   
$EndComp
$Comp
L bikesenseCap-rescue:GND-power #PWR0117
U 1 1
P 1000 2500
F 0 "#PWR0117" H 1000 2250 50  0001 C CNN
F 1 "GND" H 1005 2327 50  0000 C CNN
F 2 "" H 1000 2500 50  0001 C CNN
F 3 "" H 1000 2500 50  0001 C CNN
	1    1000 2500
	1    0    0    -1  
$EndComp
Wire Wire Line
	1000 2500 1000 2375
$Comp
L bikesenseCap-rescue:+3V3-power #PWR0118
U 1 1
P 1325 2350
F 0 "#PWR0118" H 1325 2200 50  0001 C CNN
F 1 "+3V3" H 1340 2523 50  0000 C CNN
F 2 "" H 1325 2350 50  0001 C CNN
F 3 "" H 1325 2350 50  0001 C CNN
	1    1325 2350
	1    0    0    -1  
$EndComp
Wire Wire Line
	1325 2350 1325 2500
Wire Notes Line
	5975 475  5975 6150
Wire Notes Line
	5975 3825 9350 3825
Wire Notes Line
	5975 3150 475  3150
Wire Notes Line
	1875 3150 1875 475 
Wire Notes Line
	1875 1850 475  1850
Wire Notes Line
	5125 6150 475  6150
Text Notes 500  600  0    50   ~ 0
I2C Connector
Text Notes 500  1950 0    50   ~ 0
Power Flags
Text Notes 525  3275 0    50   ~ 0
CSS811 - VOC Sensor
Text Notes 1900 575  0    50   ~ 0
CAP1188 - Cap Sensing Controller
Text Notes 6000 575  0    50   ~ 0
LED Interface
Text Notes 6025 3950 0    50   ~ 0
TCA9534 - IO Extender
NoConn ~ 4000 1925
NoConn ~ 4000 2025
NoConn ~ 4000 2125
NoConn ~ 4000 2225
NoConn ~ 4000 2325
NoConn ~ 4000 2425
NoConn ~ 4000 2525
NoConn ~ 4000 2625
$Comp
L bikesenseCap-rescue:+3V3-power #PWR0113
U 1 1
P 3450 4850
F 0 "#PWR0113" H 3450 4700 50  0001 C CNN
F 1 "+3V3" H 3465 5023 50  0000 C CNN
F 2 "" H 3450 4850 50  0001 C CNN
F 3 "" H 3450 4850 50  0001 C CNN
	1    3450 4850
	1    0    0    -1  
$EndComp
Wire Wire Line
	3450 4850 3450 4950
Wire Wire Line
	3450 5150 3450 5225
Wire Wire Line
	3300 4875 3300 5225
Wire Wire Line
	3300 5225 3450 5225
Wire Wire Line
	2850 4875 3300 4875
Connection ~ 3450 5225
Wire Wire Line
	3450 5225 3450 5300
Connection ~ 3225 3900
Wire Wire Line
	3675 3975 3675 3900
$Comp
L bikesenseCap-rescue:R_Small-Device R10
U 1 1
P 3675 4075
F 0 "R10" H 3825 4000 50  0000 R CNN
F 1 "100K" V 3675 4150 50  0000 R CNN
F 2 "Resistors_SMD:R_0603_HandSoldering" H 3675 4075 50  0001 C CNN
F 3 "~" H 3675 4075 50  0001 C CNN
	1    3675 4075
	-1   0    0    1   
$EndComp
Wire Wire Line
	3675 4575 2850 4575
Wire Wire Line
	3675 4175 3675 4575
Wire Wire Line
	3225 3900 3675 3900
$Comp
L bikesenseCap-rescue:GND-power #PWR0119
U 1 1
P 3425 4325
F 0 "#PWR0119" H 3425 4075 50  0001 C CNN
F 1 "GND" H 3430 4152 50  0000 C CNN
F 2 "" H 3425 4325 50  0001 C CNN
F 3 "" H 3425 4325 50  0001 C CNN
	1    3425 4325
	1    0    0    -1  
$EndComp
Wire Wire Line
	3425 4325 3125 4325
Wire Wire Line
	3125 4325 3125 4425
Wire Wire Line
	3125 4425 2850 4425
$Comp
L bikesenseCap-rescue:R_Small-Device R9
U 1 1
P 1300 4350
F 0 "R9" H 1450 4275 50  0000 R CNN
F 1 "10K" V 1300 4425 50  0000 R CNN
F 2 "Resistors_SMD:R_0603_HandSoldering" H 1300 4350 50  0001 C CNN
F 3 "~" H 1300 4350 50  0001 C CNN
	1    1300 4350
	-1   0    0    1   
$EndComp
Wire Wire Line
	1300 4125 1300 4250
Wire Wire Line
	1300 4450 1300 4500
Wire Wire Line
	1300 4500 1750 4500
Wire Wire Line
	1750 4500 1750 4725
Wire Wire Line
	1750 4725 2150 4725
Connection ~ 1300 4500
Wire Wire Line
	1300 4500 1300 4550
Wire Wire Line
	1300 4850 1975 4850
Wire Wire Line
	1975 4850 1975 4575
Wire Wire Line
	1975 4425 2150 4425
Wire Wire Line
	2150 4575 1975 4575
Connection ~ 1975 4575
Wire Wire Line
	1975 4575 1975 4425
$EndSCHEMATC
